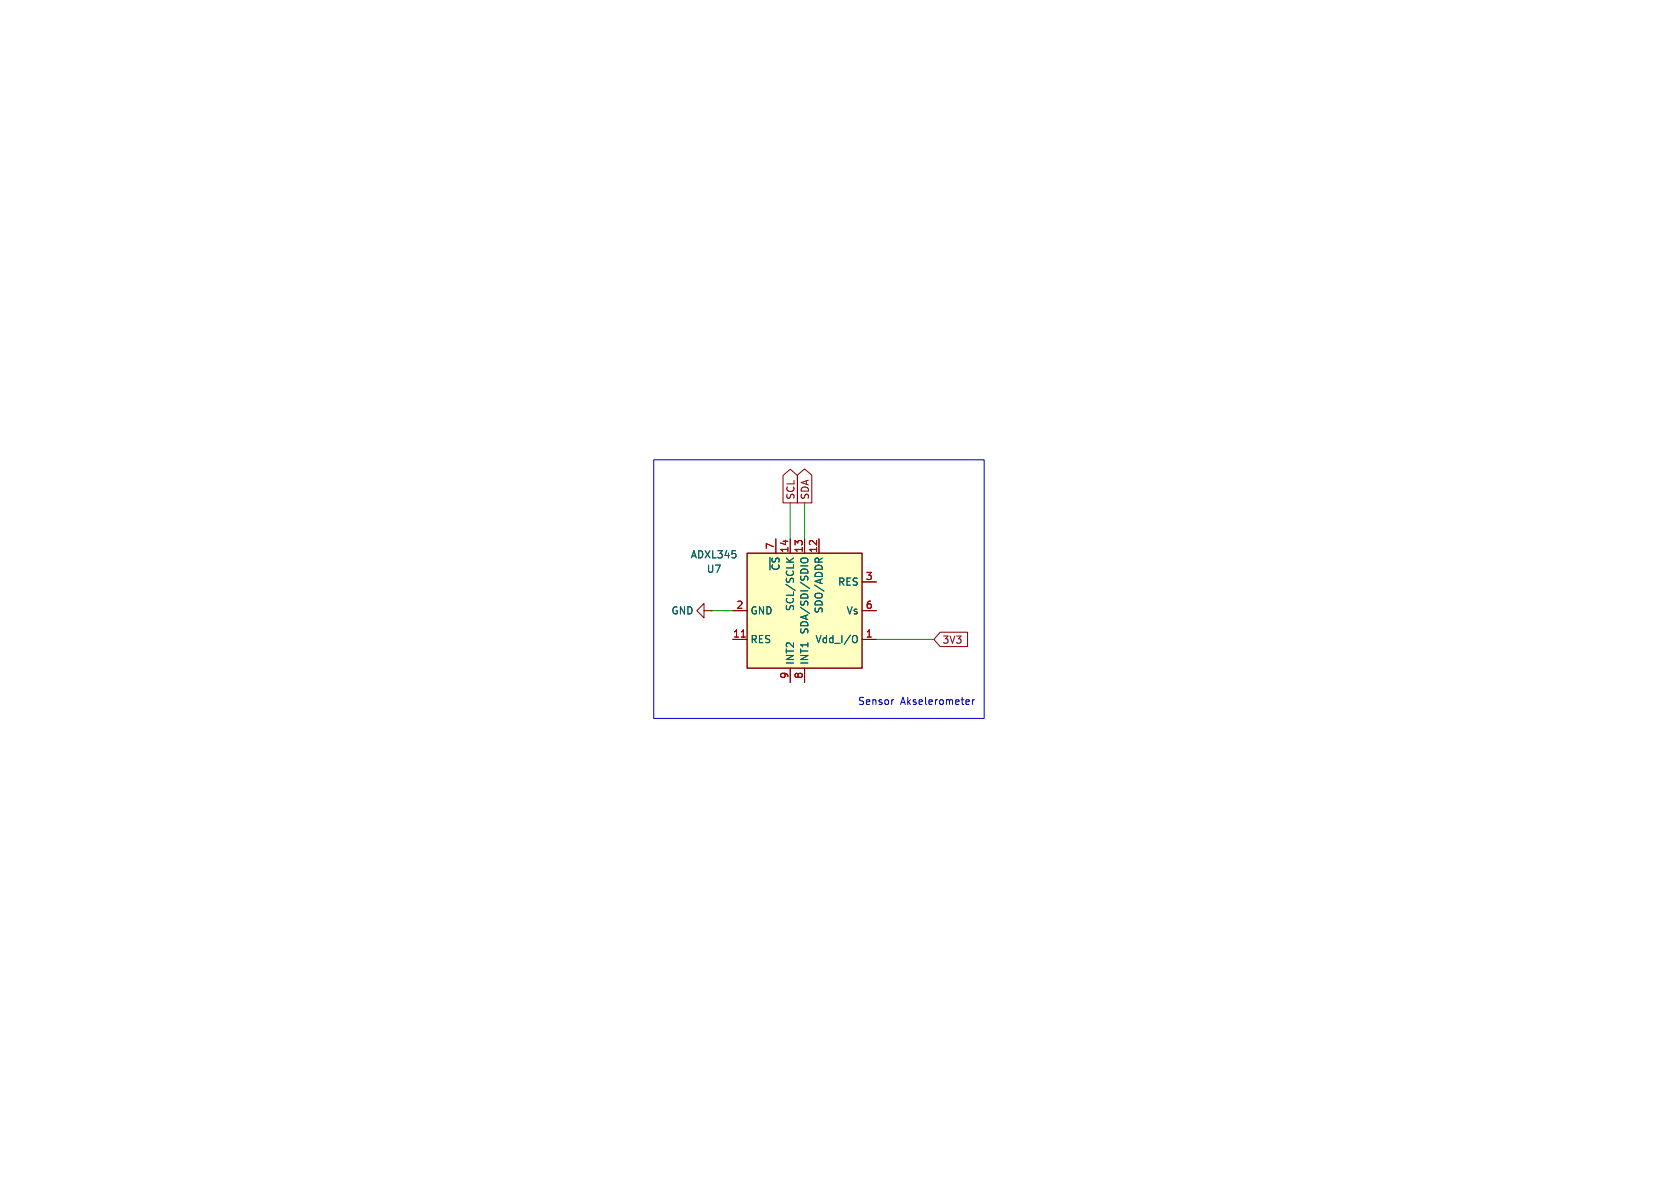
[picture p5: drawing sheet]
<svg xmlns="http://www.w3.org/2000/svg" width="297mm" height="210mm" viewBox="0 0 297 210" stroke-linecap="round" stroke-linejoin="round" font-family="sans-serif">
<path d="M132.1 97.8h20.3v20.3h-20.3z" fill="#ffffc2"/>
<path d="M132.1 97.8h20.3v20.3h-20.3z" fill="none" stroke="#840000" stroke-width=".25"/>
<g fill="none" stroke="#840000" stroke-width=".18">
<path d="M137.2 95.3v2.5M138.4 84.1l1.3-1.2 1.3 1.2v4.8h-2.6zM139.7 95.3v2.5M141 84l1.2-1.1 1.3 1.1v4.9h-2.5zM142.2 95.3v2.5M144.8 95.3v2.5M124.5 108v-1.3l-1.3 1.3 1.3 1.2v-1.2h1.2M125.7 108h.1M129.5 108h2.6M129.5 113h2.6M139.7 118.1v2.6M142.2 118.1v2.6"/>
<path d="M152.4 102.9h2.5M152.4 108h2.5M152.4 113h2.5M166.2 111.8h4.9v2.5h-4.9l-1.1-1.3z"/>
</g>
<path d="M139 98.6l.7 .8M140.3 98.6l-.7 .6M141.6 98.8a.81 .81 0 0 1 1.2 .1 .43 .43 0 0 1-.4 .6h-.4a.42 .42 0 0 1-.4-.2 .42 .42 0 0 1 0-.5zM144.2 98.7h.4M145.4 98.6l-.6 .5M151 112.3a.43 .43 0 0 1 .5 .5v.4a.43 .43 0 0 1-.5 .4" fill="none" stroke="#006464" stroke-width=".18"/>
<path d="M131.1 112.6h.7" fill="none" stroke="#a90000" stroke-width=".18"/>
<path d="M139.7 88.9v6.4M142.2 88.9v6.4M125.7 108h3.8M154.9 113h10.2" fill="none" stroke="#009600" stroke-width=".18"/>
<path d="M115.6 81.3h58.4v45.7h-58.4zM158 123.7h-.2M171.2 123.7l.2 .3-.6 .1M171.3 124.5h-.1M171.9 123.7v.8M172.3 123.7l-.4 .2" fill="none" stroke="#0000c2" stroke-width=".18"/>
<g font-size="1.8" fill="#840000">
<text x="140.7" y="88.4" transform="rotate(-90 140.7 88.4)">SCL</text>
<text x="143.2" y="88.4" transform="rotate(-90 143.2 88.4)">SDA</text>
<text x="166.5" y="114">3V3</text>
</g>
<g font-size="1.8" fill="#006464">
<text x="122" y="98.9">ADXL345</text>
<text x="124.9" y="101.4">U7</text>
<text x="138" y="101" transform="rotate(-90 138 101)">~{CS}</text>
<text x="148.1" y="103.7">RES</text>
<text x="118.6" y="108.8">GND</text>
<text x="132.6" y="108.8">GND</text>
<text x="132.6" y="113.9">RES</text>
<text x="140.6" y="108.1" transform="rotate(-90 140.6 108.1)">SCL/SCLK</text>
<text x="143.1" y="112.2" transform="rotate(-90 143.1 112.2)">SDA/SDI/SDIO</text>
<text x="144.1" y="113.9">Vdd_I/O</text>
<text x="145.6" y="108.5" transform="rotate(-90 145.6 108.5)">SDO/ADDR</text>
<text x="149.6" y="108.8">Vs</text>
<text x="140.6" y="117.6" transform="rotate(-90 140.6 117.6)">INT2</text>
<text x="143.1" y="117.6" transform="rotate(-90 143.1 117.6)">INT1</text>
</g>
<g font-size="1.8" fill="#a90000">
<text x="136.9" y="97.2" transform="rotate(-90 136.9 97.2)">7</text>
<text x="139.4" y="97.8" transform="rotate(-90 139.4 97.8)">14</text>
<text x="142" y="97.8" transform="rotate(-90 142 97.8)">13</text>
<text x="144.5" y="97.8" transform="rotate(-90 144.5 97.8)">12</text>
<text x="130.1" y="107.7">2</text>
<text x="153" y="102.6">3</text>
<text x="153" y="107.7">6</text>
<text x="129.5" y="112.8">11</text>
<text x="153" y="112.8">1</text>
<text x="139.4" y="120.1" transform="rotate(-90 139.4 120.1)">9</text>
<text x="142" y="120.1" transform="rotate(-90 142 120.1)">8</text>
</g>
<g font-size="1.8" fill="#0000c2">
<text x="151.6" y="124.8">Sensor</text>
<text x="159.2" y="124.8">Akselerometer</text>
</g>
</svg>
